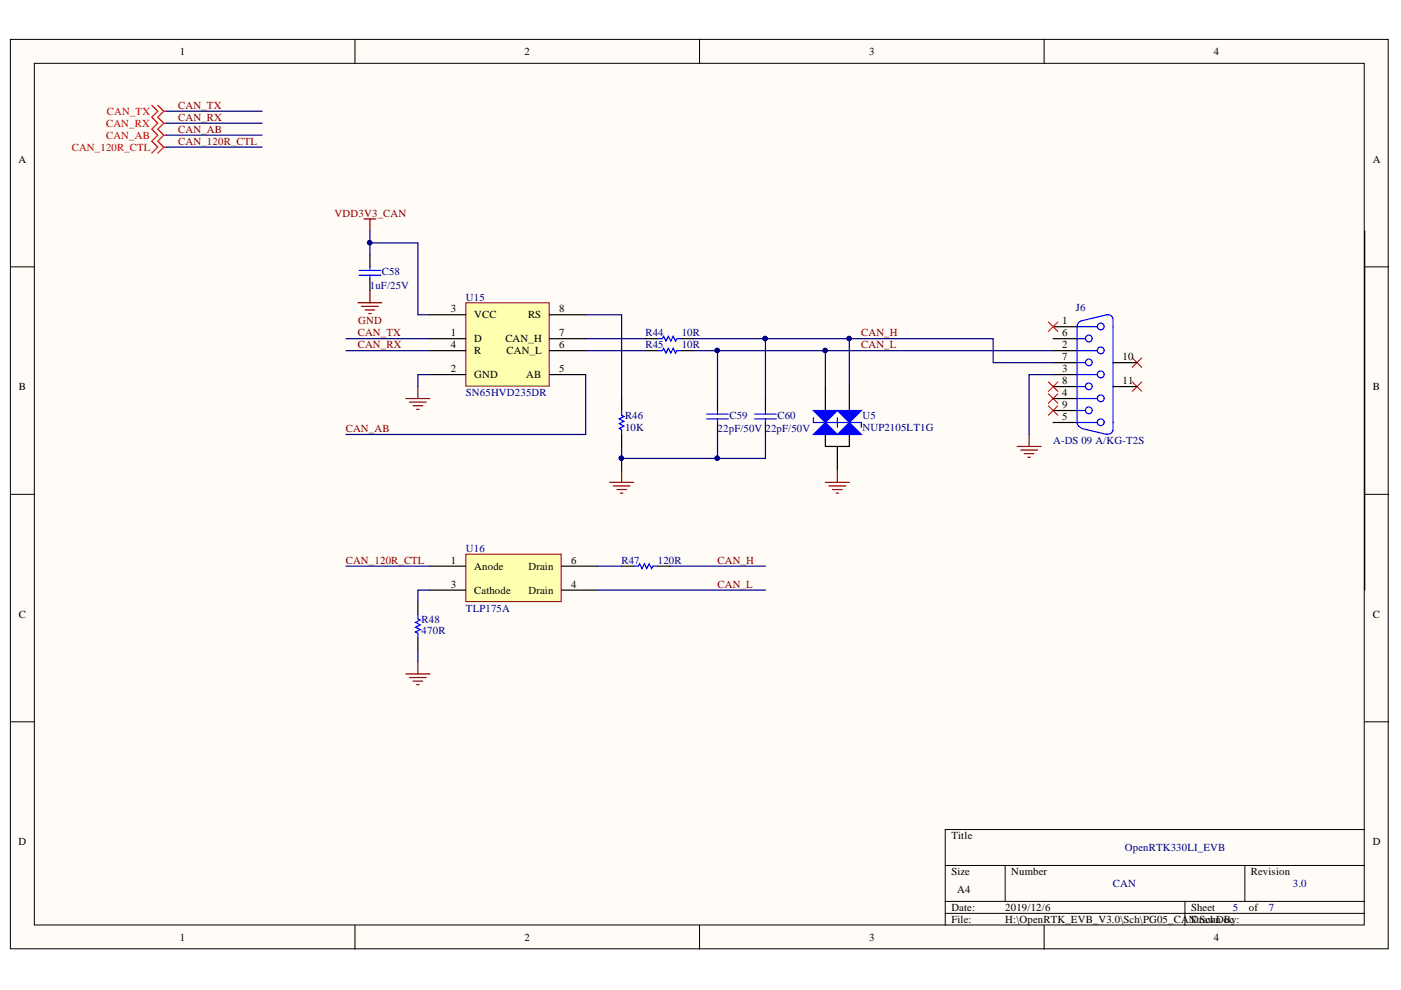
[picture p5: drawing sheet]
<svg xmlns="http://www.w3.org/2000/svg" width="297mm" height="210mm" viewBox="0 0 297 210" stroke-linecap="round" stroke-linejoin="round" font-family="sans-serif">
<g fill="#fffcf8" stroke="#000" stroke-width=".21">
<path d="M2.2 8.4h292.1v192.8h-292.1z"/>
<path d="M7.3 13.4h281.9v182.7h-281.9z"/>
</g>
<g fill="none" stroke="#000" stroke-width=".21">
<path d="M75.3 8.4v5M148.3 8.4v5M221.4 8.4v5M2.2 56.6h5.1M289.3 56.6h5.1M2.2 104.8h5.1M289.3 104.8h5.1M2.2 153h5.1M289.3 153h5.1M289.3 175.9h-88.9v20.3M75.3 196.2v5.1M148.3 196.2v5.1"/>
<path d="M200.4 183.5h88.9M200.4 191.1h88.9M200.4 193.7h88.9M213.1 183.5v7.6M221.4 196.2v5.1M251.2 191.1v5.1M263.9 183.5v7.6"/>
</g>
<path d="M289.3 49v76.1" fill="none" stroke="#000" stroke-width=".25"/>
<path d="M98.8 64.2h17.6v17.7h-17.6z" fill="#ffffb0" stroke="#800000" stroke-width=".21"/>
<path d="M91.1 66.7h7.7M91.1 71.8h7.7M91.1 74.3h7.7M91.1 79.4h7.7M116.5 66.7h7.7M116.5 71.8h7.7M116.5 74.3h7.7M116.5 79.4h7.7M131.8 84.5v2.5M131.8 92.1v2.6" fill="none" stroke="#000" stroke-width=".25"/>
<path d="M131.8 87v1.1l.5 .2-1 .5 1 .5-1 .5 1 .5-1 .5 .5 .3v1" fill="none" stroke="#00f" stroke-width=".25"/>
<path d="M98.8 117.5h20.2v10.1h-20.2z" fill="#ffffb0" stroke="#800000" stroke-width=".21"/>
<path d="M175 82v5M91.1 120h7.7M91.1 125.1h7.7M119.1 120h7.6M119.1 125.1h7.6" fill="none" stroke="#000" stroke-width=".25"/>
<path d="M172.5 92.1l2.5-2.5 2.5 2.5z" fill="#00f"/>
<path d="M172.5 92.1l2.5-2.5 2.5 2.5zM172.5 88.6v1h5v1" fill="none" stroke="#00f" stroke-width=".25"/>
<path d="M172.5 87h5l-2.5 2.6z" fill="#00f"/>
<path d="M172.5 87h5l-2.5 2.6z" fill="none" stroke="#00f" stroke-width=".25"/>
<path d="M180.1 82v5" fill="none" stroke="#000" stroke-width=".25"/>
<path d="M177.5 92.1l2.6-2.5 2.5 2.5z" fill="#00f"/>
<path d="M177.5 92.1l2.6-2.5 2.5 2.5zM177.5 88.6v1h5.1v1" fill="none" stroke="#00f" stroke-width=".25"/>
<path d="M177.5 87h5.1l-2.5 2.6z" fill="#00f"/>
<g fill="none" stroke="#00f" stroke-width=".25">
<path d="M76.1 57.3h4.6M76.1 58.4h4.6M78.4 56.6v.7M78.4 58.4v.7M139.4 71.8h1l.3-.5 .5 1 .5-1 .5 1 .5-1 .5 1 .3-.5h1M139.4 74.3h1l.3-.5 .5 1.1 .5-1.1 .5 1.1 .5-1.1 .5 1.1 .3-.6h1M228.4 76.9h1.7M228.4 79.4h4.3M228.4 71.8h1.7M228.4 74.3h4.3M228.4 69.3h4.3M228.4 69.3v20.3"/>
<path d="M229.3 68a1.22 1.22 0 0 0-.9 1.3M234.6 66.8l.3-.1a.87 .87 0 0 1 1 .9M234.7 66.7l-5.3 1.3M236 67.5v23.9M149.8 88.8h4.6M149.8 87.8h4.6M152.1 87v.8M152.1 88.8v.8M160 88.8h4.6M160 87.8h4.6M162.3 87v.8M162.3 88.8v.8"/>
<path d="M177.5 87h5.1l-2.5 2.6zM228.4 87h1.7M228.4 82h1.7M228.4 84.5h4.3M228.4 89.6h4.3M228.4 89.6a1.22 1.22 0 0 0 .9 1.1M229.4 90.8l5.3 1.3M235.9 91.3v.1a.95 .95 0 0 1-1.3 .6M88.6 130.2v1l.5 .3-1 .5 1 .5-1 .5 1 .5-1 .5 .5 .3v1M134.3 120h1.1l.2-.5 .5 1 .5-1 .5 1 .5-1 .5 1 .3-.5h1"/>
<circle cx="230.8" cy="71.8" r=".72"/>
<circle cx="230.9" cy="76.8" r=".71"/>
<circle cx="233.4" cy="79.4" r=".72"/>
<circle cx="233.4" cy="74.3" r=".72"/>
<circle cx="233.4" cy="69.2" r=".72"/>
<circle cx="230.8" cy="87" r=".72"/>
<circle cx="230.9" cy="81.9" r=".71"/>
<circle cx="233.4" cy="84.4" r=".72"/>
<circle cx="233.4" cy="89.5" r=".72"/>
</g>
<g fill="none" stroke="#000" stroke-width=".25">
<path d="M78.4 54v2.6M78.4 59.1v2.6M136.9 71.8h2.5M136.9 74.3h2.5M144.5 71.8h2.5M144.5 74.3h2.5M223.3 71.8h5.1M223.3 74.3h5.1M223.3 69.3h5.1M223.3 79.4h5.1M223.3 76.9h5.1M236 76.9h5.1"/>
<path d="M152.1 84.5v2.5M152.1 89.6v2.5M162.3 84.5v2.5M162.3 89.6v2.5M175 92.1v2.6h5.1v-2.6M177.5 94.7v5M223.3 84.5h5.1M223.3 89.6h5.1M223.3 82h5.1M223.3 87h5.1M236 82h5.1M88.6 127.7v2.5"/>
<path d="M88.6 135.3v2.5M131.8 120h2.5M139.4 120h2.6"/>
</g>
<g fill="none" stroke="#800000" stroke-width=".25">
<path d="M77.2 46.4h2.5M78.4 46.4v2.6M75.9 64.2h5.1M76.7 65h3.5M77.4 65.7h2M78.2 66.5h.5M78.4 61.7v2.5M86.1 84.5h5M86.8 85.3h3.6M87.6 86h2M88.3 86.8h.6M88.6 82v2.5"/>
<path d="M131.8 99.7v2.6M177.5 99.7v2.6M215.7 94.7h5M216.4 95.4h3.6M217.2 96.2h2M217.9 96.9h.5M218.2 92.1v2.6M129.3 102.3h5M130 103h3.6M130.8 103.8h2M131.5 104.6h.6M175 102.3h5.1"/>
<path d="M175.8 103h3.5M176.5 103.8h2.1M177.3 104.6h.5M86.1 142.9h5M86.8 143.6h3.6M87.6 144.4h2M88.3 145.2h.6M88.6 140.3v2.6"/>
</g>
<path d="M222.3 68.3l2 2M224.3 68.3l-2 2M240 75.9l2.1 2M242.1 75.9l-2.1 2M222.3 80.9l2 2.1M222.3 83.5l2 2M222.3 86l2 2.1M224.3 80.9l-2 2.1M224.3 83.5l-2 2M224.3 86l-2 2.1M240 80.9l2.1 2.1M242.1 80.9l-2.1 2.1" fill="none" stroke="#f00" stroke-width=".21"/>
<path d="M32.2 22.3l1.3 1.3-1.3 1.3 1.3 1.2-1.3 1.3 1.3 1.3-1.3 1.2 1.3 1.3-1.3 1.3M33.5 22.3l1.2 1.3M34.7 31.2l-1.2 1.3M34.7 28.7l-1.2 1.2 1.2 1.3M34.7 31.2h.5M34.7 23.6l-1.2 1.3 1.2 1.2M34.7 23.6h.5M34.7 26.1l-1.2 1.3 1.2 1.3M34.7 26.1h.5M34.7 28.7h.5" fill="none" stroke="#f00" stroke-width=".25"/>
<g fill="none" stroke="#000080" stroke-width=".25">
<path d="M35.2 23.6h20.4M35.2 26.1h20.4M35.2 28.7h20.4M35.2 31.2h20.4M78.4 49v5M78.4 51.5h10.2v15.2h2.5M73.4 71.8h17.7M73.4 74.3h17.7M91.1 79.4h-2.5v2.6M124.2 66.7h7.6v17.8M124.2 79.4v12.7h-50.8M124.2 71.8h12.7"/>
<path d="M124.2 74.3h12.7M147 74.3h76.3M147 71.8h63.6v5.1h12.7M152.1 74.3v10.2M162.3 71.8v12.7M175 74.3v7.7M180.1 71.8v10.2M223.3 79.4h-5.1v12.7M131.8 97.2v2.5M152.1 92.1v5.1M162.3 92.1v5.1h-30.5v-2.5M73.4 120h17.7"/>
<path d="M88.6 137.8v2.5M91.1 125.1h-2.5v2.6M126.7 120h5.1M126.7 125.1h35.6M142 120h20.3"/>
</g>
<g fill="#000080" stroke="#000080" stroke-width=".21">
<circle cx="152.1" cy="97.1" r=".46"/>
<circle cx="152.1" cy="74.3" r=".46"/>
<circle cx="162.2" cy="71.8" r=".47"/>
<circle cx="174.9" cy="74.3" r=".46"/>
<circle cx="180" cy="71.8" r=".46"/>
<circle cx="78.4" cy="51.5" r=".46"/>
<circle cx="131.7" cy="97.1" r=".46"/>
</g>
<g font-size="2.3">
<text x="38.1" y="11.7">1</text>
<text x="111.2" y="11.7">2</text>
<text x="184.3" y="11.7">3</text>
<text x="257.4" y="11.7">4</text>
<text x="3.9" y="34.5">A</text>
<text x="291.1" y="34.5">A</text>
<text x="95.6" y="66.2">3</text>
<text x="95.6" y="71.3">1</text>
<text x="100.6" y="67.5">VCC</text>
<text x="112" y="67.5">RS</text>
<text x="118.6" y="71.3">7</text>
<text x="118.6" y="66.2">8</text>
<text x="225.2" y="68.8">1</text>
<text x="225.2" y="71.3">6</text>
<text x="95.6" y="73.9">4</text>
<text x="100.6" y="72.6">D</text>
<text x="100.6" y="75.1">R</text>
<text x="107.2" y="72.6">CAN_H</text>
<text x="107.4" y="75.1">CAN_L</text>
<text x="118.6" y="73.9">6</text>
<text x="225.2" y="73.9">2</text>
<text x="225.2" y="76.4">7</text>
<text x="238" y="76.4">10</text>
<text x="4" y="82.7">B</text>
<text x="95.6" y="78.9">2</text>
<text x="100.6" y="80.2">GND</text>
<text x="111.6" y="80.2">AB</text>
<text x="118.6" y="78.9">5</text>
<text x="225.2" y="78.9">3</text>
<text x="225.2" y="84">4</text>
<text x="225.2" y="81.5">8</text>
<text x="238" y="81.5">11</text>
<text x="291.1" y="82.7">B</text>
<text x="225.2" y="89.1">5</text>
<text x="225.2" y="86.5">9</text>
<text x="95.6" y="119.6">1</text>
<text x="121.1" y="119.6">6</text>
<text x="95.6" y="124.6">3</text>
<text x="100.6" y="120.8">Anode</text>
<text x="100.6" y="125.9">Cathode</text>
<text x="112.1" y="120.8">Drain</text>
<text x="112.1" y="125.9">Drain</text>
<text x="121.1" y="124.6">4</text>
<text x="4" y="131">C</text>
<text x="291.1" y="131">C</text>
<text x="3.9" y="179.2">D</text>
<text x="201.7" y="177.9">Title</text>
<text x="291.1" y="179.2">D</text>
<text x="201.7" y="185.6">Size</text>
<text x="214.4" y="185.6">Number</text>
<text x="265.2" y="185.6">Revision</text>
<text x="203" y="189.4">A4</text>
<text x="201.7" y="193.2">Date:</text>
<text x="201.7" y="195.7">File:</text>
<text x="213.1" y="193.2">2019/12/6</text>
<text x="213.1" y="195.7">H:\OpenRTK_EVB_V3.0\Sch\PG05_CAN.SchDBy:</text>
<text x="252.5" y="193.2">Sheet</text>
<text x="252.5" y="195.7">Drawn oc</text>
<text x="264.8" y="193.2">of</text>
<text x="38.1" y="199.5">1</text>
<text x="111.2" y="199.5">2</text>
<text x="184.3" y="199.5">3</text>
<text x="257.4" y="199.5">4</text>
</g>
<g font-size="2.3" fill="#800000">
<text x="37.8" y="23.1">CAN_TX</text>
<text x="37.8" y="25.6">CAN_RX</text>
<text x="37.8" y="28.1">CAN_AB</text>
<text x="37.8" y="30.7">CAN_120R_CTL</text>
<text x="71" y="46">VDD3V3_CAN</text>
<text x="75.9" y="71.3">CAN_TX</text>
<text x="75.9" y="68.8">GND</text>
<text x="182.6" y="71.3">CAN_H</text>
<text x="75.9" y="73.9">CAN_RX</text>
<text x="182.6" y="73.9">CAN_L</text>
<text x="73.3" y="91.6">CAN_AB</text>
<text x="73.3" y="119.6">CAN_120R_CTL</text>
<text x="152.1" y="119.6">CAN_H</text>
<text x="152.1" y="124.6">CAN_L</text>
</g>
<g font-size="2.3" fill="#f00">
<text x="22.5" y="26.9">CAN_RX</text>
<text x="22.5" y="29.4">CAN_AB</text>
<text x="22.7" y="24.3">CAN_TX</text>
<text x="15.2" y="31.9">CAN_120R_CTL</text>
</g>
<g font-size="2.3" fill="#000080">
<text x="80.9" y="58.4">C58</text>
<text x="78.4" y="61.2">1uF/25V</text>
<text x="98.8" y="63.7">U15</text>
<text x="228.1" y="66">J6</text>
<text x="136.8" y="71.3">R44</text>
<text x="144.5" y="71.3">10R</text>
<text x="136.8" y="73.9">R45</text>
<text x="144.5" y="73.9">10R</text>
<text x="98.8" y="84">SN65HVD235DR</text>
<text x="132.5" y="88.8">R46</text>
<text x="154.7" y="88.8">C59</text>
<text x="164.8" y="88.8">C60</text>
<text x="182.8" y="88.8">U5</text>
<text x="132.5" y="91.3">10K</text>
<text x="152.1" y="91.6">22pF/50V</text>
<text x="162.3" y="91.6">22pF/50V</text>
<text x="182.8" y="91.3">NUP2105LT1G</text>
<text x="223.3" y="94.1">A-DS 09 A/KG-T2S</text>
<text x="98.8" y="117">U16</text>
<text x="131.8" y="119.6">R47</text>
<text x="139.5" y="119.6">120R</text>
<text x="89.4" y="132">R48</text>
<text x="98.8" y="129.7">TLP175A</text>
<text x="89.4" y="134.5">470R</text>
<text x="238.5" y="180.5">OpenRTK330LI_EVB</text>
<text x="236" y="188.1">CAN</text>
<text x="274.1" y="188.1">3.0</text>
<text x="261.4" y="193.2">5</text>
<text x="269" y="193.2">7</text>
</g>
</svg>
